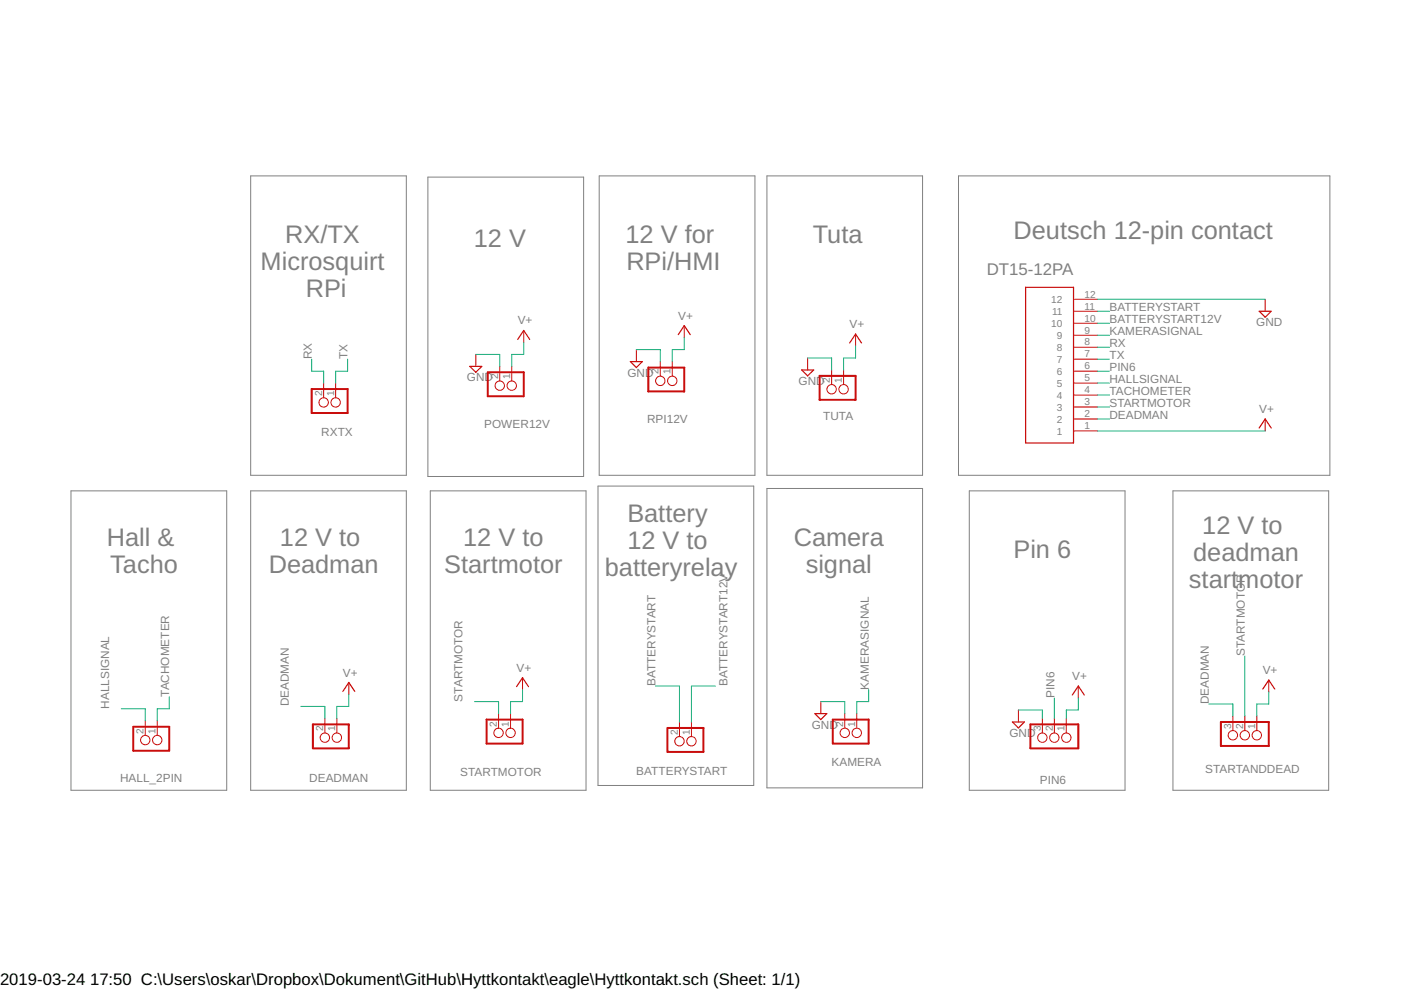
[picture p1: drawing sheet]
<?xml version="1.0" encoding="utf-8"?>
<!DOCTYPE eagle SYSTEM "eagle.dtd">
<eagle version="9.3.2">
<drawing>
<settings>
<setting alwaysvectorfont="no"/>
<setting verticaltext="up"/>
</settings>
<grid distance="0.1" unitdist="inch" unit="inch" style="lines" multiple="1" display="yes" altdistance="0.01" altunitdist="inch" altunit="inch"/>
<schematic xreflabel="%F%N/%S.%C%R" xrefpart="/%S.%C%R">
<libraries>
<library name="DT15-12PA">
<symbols>
<symbol name="DT15-12PA">
<wire x1="-5.08" y1="17.78" x2="-5.08" y2="-15.24" width="0.254" layer="94"/>
<wire x1="-5.08" y1="-15.24" x2="5.08" y2="-15.24" width="0.254" layer="94"/>
<wire x1="5.08" y1="-15.24" x2="5.08" y2="17.78" width="0.254" layer="94"/>
<wire x1="5.08" y1="17.78" x2="-5.08" y2="17.78" width="0.254" layer="94"/>
<text x="-5.08743125" y="20.3497" size="2.543709375" layer="95">&gt;NAME</text>
<text x="-5.08603125" y="-20.3441" size="2.543009375" layer="96">&gt;VALUE</text>
<pin name="1" x="-10.16" y="15.24" length="middle" direction="pas"/>
<pin name="2" x="-10.16" y="12.7" length="middle" direction="pas"/>
<pin name="3" x="-10.16" y="10.16" length="middle" direction="pas"/>
<pin name="4" x="-10.16" y="7.62" length="middle" direction="pas"/>
<pin name="5" x="-10.16" y="5.08" length="middle" direction="pas"/>
<pin name="6" x="-10.16" y="2.54" length="middle" direction="pas"/>
<pin name="7" x="-10.16" y="0" length="middle" direction="pas"/>
<pin name="8" x="-10.16" y="-2.54" length="middle" direction="pas"/>
<pin name="9" x="-10.16" y="-5.08" length="middle" direction="pas"/>
<pin name="10" x="-10.16" y="-7.62" length="middle" direction="pas"/>
<pin name="11" x="-10.16" y="-10.16" length="middle" direction="pas"/>
<pin name="12" x="-10.16" y="-12.7" length="middle" direction="pas"/>
</symbol>
</symbols>
<devicesets>
<deviceset name="DT15-12PA" prefix="J">
<gates>
<gate name="G$1" symbol="DT15-12PA" x="0" y="0"/>
</gates>
<devices>
<device name="" package="TE_DT15-12PA">
<connects>
<connect gate="G$1" pin="1" pad="1"/>
<connect gate="G$1" pin="10" pad="10"/>
<connect gate="G$1" pin="11" pad="11"/>
<connect gate="G$1" pin="12" pad="12"/>
<connect gate="G$1" pin="2" pad="2"/>
<connect gate="G$1" pin="3" pad="3"/>
<connect gate="G$1" pin="4" pad="4"/>
<connect gate="G$1" pin="5" pad="5"/>
<connect gate="G$1" pin="6" pad="6"/>
<connect gate="G$1" pin="7" pad="7"/>
<connect gate="G$1" pin="8" pad="8"/>
<connect gate="G$1" pin="9" pad="9"/>
</connects>
<technologies>
<technology name="">
<attribute name="AVAILABILITY" value="In stock"/>
<attribute name="DESCRIPTION" value="DEUTSCH Automotive; DT RECP ASM  "/>
<attribute name="MF" value="TE Connectivity"/>
<attribute name="MPN" value="DT15-12PA"/>
<attribute name="PACKAGE" value=""/>
<attribute name="PARTREV" value="C3"/>
<attribute name="STANDARD" value="Manufacturer recommendation"/>
</technology>
</technologies>
</device>
</devices>
</deviceset>
</devicesets>
</library>
<library name="supply2">
<symbols>
<symbol name="V+">
<wire x1="1.27" y1="-1.905" x2="0" y2="0" width="0.254" layer="94"/>
<wire x1="0" y1="0" x2="-1.27" y2="-1.905" width="0.254" layer="94"/>
<text x="-1.27" y="1.27" size="1.778" layer="96">&gt;VALUE</text>
<pin name="V+" x="0" y="-2.54" visible="off" length="short" direction="sup" rot="R90"/>
</symbol>
<symbol name="GND">
<wire x1="-1.27" y1="0" x2="1.27" y2="0" width="0.254" layer="94"/>
<wire x1="1.27" y1="0" x2="0" y2="-1.27" width="0.254" layer="94"/>
<wire x1="0" y1="-1.27" x2="-1.27" y2="0" width="0.254" layer="94"/>
<text x="-1.905" y="-3.175" size="1.778" layer="96">&gt;VALUE</text>
<pin name="GND" x="0" y="2.54" visible="off" length="short" direction="sup" rot="R270"/>
</symbol>
</symbols>
<devicesets>
<deviceset name="V+" prefix="SUPPLY">
<gates>
<gate name="1" symbol="V+" x="0" y="0"/>
</gates>
<devices>
<device name="">
<technologies>
<technology name=""/>
</technologies>
</device>
</devices>
</deviceset>
<deviceset name="GND" prefix="SUPPLY">
<gates>
<gate name="GND" symbol="GND" x="0" y="0"/>
</gates>
<devices>
<device name="">
<technologies>
<technology name=""/>
</technologies>
</device>
</devices>
</deviceset>
</devicesets>
</library>
<library name="CASE-JST">
<symbols>
<symbol name="PINHD2">
<wire x1="-3.81" y1="-2.54" x2="1.27" y2="-2.54" width="0.4064" layer="94"/>
<wire x1="1.27" y1="-2.54" x2="1.27" y2="5.08" width="0.4064" layer="94"/>
<wire x1="1.27" y1="5.08" x2="-3.81" y2="5.08" width="0.4064" layer="94"/>
<wire x1="-3.81" y1="5.08" x2="-3.81" y2="-2.54" width="0.4064" layer="94"/>
<text x="-6.35" y="5.715" size="1.778" layer="95">&gt;NAME</text>
<text x="-6.35" y="-5.08" size="1.778" layer="96">&gt;VALUE</text>
<pin name="1" x="-5.08" y="2.54" visible="pad" length="middle" direction="pas" function="dot"/>
<pin name="2" x="-5.08" y="0" visible="pad" length="middle" direction="pas" function="dot"/>
</symbol>
<symbol name="PINHD3">
<wire x1="-3.81" y1="-5.08" x2="1.27" y2="-5.08" width="0.4064" layer="94"/>
<wire x1="1.27" y1="-5.08" x2="1.27" y2="5.08" width="0.4064" layer="94"/>
<wire x1="1.27" y1="5.08" x2="-3.81" y2="5.08" width="0.4064" layer="94"/>
<wire x1="-3.81" y1="5.08" x2="-3.81" y2="-5.08" width="0.4064" layer="94"/>
<text x="-6.35" y="5.715" size="1.778" layer="95">&gt;NAME</text>
<text x="-6.35" y="-7.62" size="1.778" layer="96">&gt;VALUE</text>
<pin name="1" x="-5.08" y="2.54" visible="pad" length="middle" direction="pas" function="dot"/>
<pin name="2" x="-5.08" y="0" visible="pad" length="middle" direction="pas" function="dot"/>
<pin name="3" x="-5.08" y="-2.54" visible="pad" length="middle" direction="pas" function="dot"/>
</symbol>
</symbols>
<devicesets>
<deviceset name="EH_B2B-EH" prefix="CON">
<gates>
<gate name="G$1" symbol="PINHD2" x="1.016" y="-1.27"/>
</gates>
<devices>
<device name="" package="B2B-EH">
<connects>
<connect gate="G$1" pin="1" pad="1"/>
<connect gate="G$1" pin="2" pad="2"/>
</connects>
<package3dinstances>
<package3dinstance package3d_urn="urn:adsk.eagle:package:5644950/1"/>
</package3dinstances>
<technologies>
<technology name=""/>
</technologies>
</device>
</devices>
</deviceset>
<deviceset name="EH_B3B-EH" prefix="CON">
<gates>
<gate name="G$1" symbol="PINHD3" x="1.016" y="0"/>
</gates>
<devices>
<device name="" package="B3B-EH">
<connects>
<connect gate="G$1" pin="1" pad="1"/>
<connect gate="G$1" pin="2" pad="2"/>
<connect gate="G$1" pin="3" pad="3"/>
</connects>
<package3dinstances>
<package3dinstance package3d_urn="urn:adsk.eagle:package:5644951/1"/>
</package3dinstances>
<technologies>
<technology name=""/>
</technologies>
</device>
</devices>
</deviceset>
</devicesets>
</library>
</libraries>
<attributes>
</attributes>
<variantdefs>
</variantdefs>
<classes>
<class number="0" name="default" width="1.27" drill="0.762">
<clearance class="0" value="0.381"/>
</class>
</classes>
<parts>
<part name="J1" library="DT15-12PA" deviceset="DT15-12PA" device=""/>
<part name="BATTERYSTART" library="CASE-JST" deviceset="EH_B2B-EH" device="" package3d_urn="urn:adsk.eagle:package:5644950/1"/>
<part name="STARTMOTOR" library="CASE-JST" deviceset="EH_B2B-EH" device="" package3d_urn="urn:adsk.eagle:package:5644950/1"/>
<part name="SUPPLY11" library="supply2" deviceset="V+" device=""/>
<part name="DEADMAN" library="CASE-JST" deviceset="EH_B2B-EH" device="" package3d_urn="urn:adsk.eagle:package:5644950/1"/>
<part name="SUPPLY12" library="supply2" deviceset="V+" device=""/>
<part name="HALL_2PIN" library="CASE-JST" deviceset="EH_B2B-EH" device="" package3d_urn="urn:adsk.eagle:package:5644950/1"/>
<part name="STARTANDDEAD" library="CASE-JST" deviceset="EH_B3B-EH" device="" package3d_urn="urn:adsk.eagle:package:5644951/1"/>
<part name="SUPPLY13" library="supply2" deviceset="V+" device=""/>
<part name="SUPPLY2" library="supply2" deviceset="V+" device=""/>
<part name="SUPPLY1" library="supply2" deviceset="GND" device=""/>
<part name="POWER12V" library="CASE-JST" deviceset="EH_B2B-EH" device="" package3d_urn="urn:adsk.eagle:package:5644950/1"/>
<part name="RPI12V" library="CASE-JST" deviceset="EH_B2B-EH" device="" package3d_urn="urn:adsk.eagle:package:5644950/1"/>
<part name="SUPPLY3" library="supply2" deviceset="V+" device=""/>
<part name="SUPPLY4" library="supply2" deviceset="V+" device=""/>
<part name="SUPPLY5" library="supply2" deviceset="GND" device=""/>
<part name="SUPPLY6" library="supply2" deviceset="GND" device=""/>
<part name="KAMERA" library="CASE-JST" deviceset="EH_B2B-EH" device="" package3d_urn="urn:adsk.eagle:package:5644950/1"/>
<part name="SUPPLY8" library="supply2" deviceset="GND" device=""/>
<part name="RXTX" library="CASE-JST" deviceset="EH_B2B-EH" device="" package3d_urn="urn:adsk.eagle:package:5644950/1"/>
<part name="TUTA" library="CASE-JST" deviceset="EH_B2B-EH" device="" package3d_urn="urn:adsk.eagle:package:5644950/1"/>
<part name="SUPPLY7" library="supply2" deviceset="V+" device=""/>
<part name="SUPPLY9" library="supply2" deviceset="GND" device=""/>
<part name="PIN6" library="CASE-JST" deviceset="EH_B3B-EH" device="" package3d_urn="urn:adsk.eagle:package:5644951/1"/>
<part name="SUPPLY10" library="supply2" deviceset="GND" device=""/>
<part name="SUPPLY14" library="supply2" deviceset="V+" device=""/>
</parts>
<sheets>
<sheet>
<plain>
<text x="-28.956" y="57.658" size="3.81" layer="97">Deutsch 12-pin contact </text>
<wire x1="-40.64" y1="7.62" x2="38.1" y2="7.62" width="0.1524" layer="97"/>
<wire x1="38.1" y1="7.62" x2="38.1" y2="71.12" width="0.1524" layer="97"/>
<wire x1="38.1" y1="71.12" x2="-40.64" y2="71.12" width="0.1524" layer="97"/>
<wire x1="-40.64" y1="71.12" x2="-40.64" y2="7.62" width="0.1524" layer="97"/>
<text x="-65.532" y="60.706" size="3.81" layer="97" align="top-center">Tuta </text>
<text x="-101.092" y="60.706" size="3.81" layer="97" align="top-center">12 V for 
RPi/HMI</text>
<text x="-137.16" y="59.944" size="3.81" layer="97" align="top-center">12 V </text>
<text x="-174.752" y="60.706" size="3.81" layer="97" align="top-center">RX/TX 
Microsquirt 
RPi</text>
<wire x1="-48.26" y1="7.62" x2="-48.26" y2="71.12" width="0.1524" layer="97"/>
<wire x1="-48.26" y1="71.12" x2="-81.28" y2="71.12" width="0.1524" layer="97"/>
<wire x1="-81.28" y1="71.12" x2="-81.28" y2="7.62" width="0.1524" layer="97"/>
<wire x1="-81.28" y1="7.62" x2="-48.26" y2="7.62" width="0.1524" layer="97"/>
<wire x1="-83.82" y1="7.62" x2="-83.82" y2="71.12" width="0.1524" layer="97"/>
<wire x1="-83.82" y1="71.12" x2="-116.84" y2="71.12" width="0.1524" layer="97"/>
<wire x1="-116.84" y1="71.12" x2="-116.84" y2="7.62" width="0.1524" layer="97"/>
<wire x1="-116.84" y1="7.62" x2="-83.82" y2="7.62" width="0.1524" layer="97"/>
<wire x1="-120.142" y1="7.366" x2="-120.142" y2="70.866" width="0.1524" layer="97"/>
<wire x1="-120.142" y1="70.866" x2="-153.162" y2="70.866" width="0.1524" layer="97"/>
<wire x1="-153.162" y1="70.866" x2="-153.162" y2="7.366" width="0.1524" layer="97"/>
<wire x1="-153.162" y1="7.366" x2="-120.142" y2="7.366" width="0.1524" layer="97"/>
<wire x1="-157.734" y1="7.62" x2="-157.734" y2="71.12" width="0.1524" layer="97"/>
<wire x1="-157.734" y1="71.12" x2="-190.754" y2="71.12" width="0.1524" layer="97"/>
<wire x1="-190.754" y1="71.12" x2="-190.754" y2="7.62" width="0.1524" layer="97"/>
<wire x1="-190.754" y1="7.62" x2="-157.734" y2="7.62" width="0.1524" layer="97"/>
<wire x1="-48.26" y1="-58.674" x2="-48.26" y2="4.826" width="0.1524" layer="97"/>
<wire x1="-48.26" y1="4.826" x2="-81.28" y2="4.826" width="0.1524" layer="97"/>
<wire x1="-81.28" y1="4.826" x2="-81.28" y2="-58.674" width="0.1524" layer="97"/>
<wire x1="-81.28" y1="-58.674" x2="-48.26" y2="-58.674" width="0.1524" layer="97"/>
<wire x1="-84.074" y1="-58.166" x2="-84.074" y2="5.334" width="0.1524" layer="97"/>
<wire x1="-84.074" y1="5.334" x2="-117.094" y2="5.334" width="0.1524" layer="97"/>
<wire x1="-117.094" y1="5.334" x2="-117.094" y2="-58.166" width="0.1524" layer="97"/>
<wire x1="-117.094" y1="-58.166" x2="-84.074" y2="-58.166" width="0.1524" layer="97"/>
<wire x1="-119.634" y1="-59.182" x2="-119.634" y2="4.318" width="0.1524" layer="97"/>
<wire x1="-119.634" y1="4.318" x2="-152.654" y2="4.318" width="0.1524" layer="97"/>
<wire x1="-152.654" y1="4.318" x2="-152.654" y2="-59.182" width="0.1524" layer="97"/>
<wire x1="-152.654" y1="-59.182" x2="-119.634" y2="-59.182" width="0.1524" layer="97"/>
<wire x1="-157.734" y1="-59.182" x2="-157.734" y2="4.318" width="0.1524" layer="97"/>
<wire x1="-157.734" y1="4.318" x2="-190.754" y2="4.318" width="0.1524" layer="97"/>
<wire x1="-190.754" y1="4.318" x2="-190.754" y2="-59.182" width="0.1524" layer="97"/>
<wire x1="-190.754" y1="-59.182" x2="-157.734" y2="-59.182" width="0.1524" layer="97"/>
<wire x1="-195.834" y1="-59.182" x2="-195.834" y2="4.318" width="0.1524" layer="97"/>
<wire x1="-195.834" y1="4.318" x2="-228.854" y2="4.318" width="0.1524" layer="97"/>
<wire x1="-228.854" y1="4.318" x2="-228.854" y2="-59.182" width="0.1524" layer="97"/>
<wire x1="-228.854" y1="-59.182" x2="-195.834" y2="-59.182" width="0.1524" layer="97"/>
<wire x1="-5.334" y1="-59.182" x2="-5.334" y2="4.318" width="0.1524" layer="97"/>
<wire x1="-5.334" y1="4.318" x2="-38.354" y2="4.318" width="0.1524" layer="97"/>
<wire x1="-38.354" y1="4.318" x2="-38.354" y2="-59.182" width="0.1524" layer="97"/>
<wire x1="-38.354" y1="-59.182" x2="-5.334" y2="-59.182" width="0.1524" layer="97"/>
<wire x1="37.846" y1="-59.182" x2="37.846" y2="4.318" width="0.1524" layer="97"/>
<wire x1="37.846" y1="4.318" x2="4.826" y2="4.318" width="0.1524" layer="97"/>
<wire x1="4.826" y1="4.318" x2="4.826" y2="-59.182" width="0.1524" layer="97"/>
<wire x1="4.826" y1="-59.182" x2="37.846" y2="-59.182" width="0.1524" layer="97"/>
<text x="-213.36" y="-3.556" size="3.81" layer="97" align="top-center">Hall &amp; 
Tacho</text>
<text x="-175.26" y="-3.556" size="3.81" layer="97" align="top-center">12 V to 
Deadman</text>
<text x="-137.16" y="-3.556" size="3.81" layer="97" align="top-center">12 V to
Startmotor</text>
<text x="-101.6" y="1.524" size="3.81" layer="97" align="top-center">Battery 
12 V to 
batteryrelay</text>
<text x="-66.04" y="-3.556" size="3.81" layer="97" align="top-center">Camera
signal</text>
<text x="-22.86" y="-6.096" size="3.81" layer="97" align="top-center">Pin 6</text>
<text x="20.32" y="-1.016" size="3.81" layer="97" align="top-center">12 V to 
deadman
startmotor</text>
</plain>
<instances>
<instance part="J1" gate="G$1" x="-21.336" y="32.258" smashed="yes" rot="R180">
<attribute name="VALUE" x="-16.24996875" y="52.6021" size="2.543009375" layer="96" rot="R180"/>
</instance>
<instance part="BATTERYSTART" gate="G$1" x="-99.822" y="-49.784" smashed="yes" rot="R270">
<attribute name="NAME" x="-108.966" y="-56.007" size="1.778" layer="95"/>
</instance>
<instance part="STARTMOTOR" gate="G$1" x="-138.176" y="-48.006" smashed="yes" rot="R270">
<attribute name="NAME" x="-146.304" y="-56.261" size="1.778" layer="95"/>
</instance>
<instance part="SUPPLY11" gate="1" x="-133.096" y="-35.306" smashed="yes">
<attribute name="VALUE" x="-134.366" y="-34.036" size="1.778" layer="96"/>
</instance>
<instance part="DEADMAN" gate="G$1" x="-175.006" y="-49.022" smashed="yes" rot="R270">
<attribute name="NAME" x="-178.308" y="-57.531" size="1.778" layer="95"/>
</instance>
<instance part="SUPPLY12" gate="1" x="-169.926" y="-36.322" smashed="yes">
<attribute name="VALUE" x="-171.196" y="-35.052" size="1.778" layer="96"/>
</instance>
<instance part="HALL_2PIN" gate="G$1" x="-213.106" y="-49.53" smashed="yes" rot="R270">
<attribute name="NAME" x="-218.44" y="-57.531" size="1.778" layer="95"/>
</instance>
<instance part="STARTANDDEAD" gate="G$1" x="20.066" y="-48.514" smashed="yes" rot="R270">
<attribute name="NAME" x="11.684" y="-55.499" size="1.778" layer="95"/>
</instance>
<instance part="SUPPLY13" gate="1" x="25.146" y="-35.814" smashed="yes">
<attribute name="VALUE" x="23.876" y="-34.544" size="1.778" layer="96"/>
</instance>
<instance part="SUPPLY2" gate="1" x="24.384" y="19.558" smashed="yes">
<attribute name="VALUE" x="23.114" y="20.828" size="1.778" layer="96"/>
</instance>
<instance part="SUPPLY1" gate="GND" x="24.384" y="42.418" smashed="yes">
<attribute name="VALUE" x="22.479" y="39.243" size="1.778" layer="96"/>
</instance>
<instance part="POWER12V" gate="G$1" x="-137.922" y="25.654" smashed="yes" rot="R270">
<attribute name="NAME" x="-141.224" y="17.653" size="1.778" layer="95"/>
</instance>
<instance part="RPI12V" gate="G$1" x="-103.886" y="26.67" smashed="yes" rot="R270">
<attribute name="NAME" x="-106.68" y="18.669" size="1.778" layer="95"/>
</instance>
<instance part="SUPPLY3" gate="1" x="-98.806" y="39.37" smashed="yes">
<attribute name="VALUE" x="-100.076" y="40.64" size="1.778" layer="96"/>
</instance>
<instance part="SUPPLY4" gate="1" x="-132.842" y="38.354" smashed="yes">
<attribute name="VALUE" x="-134.112" y="39.624" size="1.778" layer="96"/>
</instance>
<instance part="SUPPLY5" gate="GND" x="-143.002" y="30.734" smashed="yes">
<attribute name="VALUE" x="-144.907" y="27.559" size="1.778" layer="96"/>
</instance>
<instance part="SUPPLY6" gate="GND" x="-108.966" y="31.75" smashed="yes">
<attribute name="VALUE" x="-110.871" y="28.575" size="1.778" layer="96"/>
</instance>
<instance part="KAMERA" gate="G$1" x="-64.77" y="-48.006" smashed="yes" rot="R270">
<attribute name="NAME" x="-67.564" y="-53.975" size="1.778" layer="95"/>
</instance>
<instance part="SUPPLY8" gate="GND" x="-69.85" y="-42.926" smashed="yes">
<attribute name="VALUE" x="-71.755" y="-46.101" size="1.778" layer="96"/>
</instance>
<instance part="RXTX" gate="G$1" x="-175.26" y="22.098" smashed="yes" rot="R270">
<attribute name="NAME" x="-175.768" y="15.875" size="1.778" layer="95"/>
</instance>
<instance part="TUTA" gate="G$1" x="-67.564" y="24.892" smashed="yes" rot="R270">
<attribute name="NAME" x="-69.342" y="19.431" size="1.778" layer="95"/>
</instance>
<instance part="SUPPLY7" gate="1" x="-62.484" y="37.592" smashed="yes">
<attribute name="VALUE" x="-63.754" y="38.862" size="1.778" layer="96"/>
</instance>
<instance part="SUPPLY9" gate="GND" x="-72.644" y="29.972" smashed="yes">
<attribute name="VALUE" x="-74.549" y="26.797" size="1.778" layer="96"/>
</instance>
<instance part="PIN6" gate="G$1" x="-20.32" y="-49.022" smashed="yes" rot="R270">
<attribute name="NAME" x="-23.368" y="-57.785" size="1.778" layer="95"/>
</instance>
<instance part="SUPPLY10" gate="GND" x="-27.94" y="-44.704" smashed="yes">
<attribute name="VALUE" x="-29.845" y="-47.879" size="1.778" layer="96"/>
</instance>
<instance part="SUPPLY14" gate="1" x="-15.24" y="-37.084" smashed="yes">
<attribute name="VALUE" x="-16.51" y="-35.814" size="1.778" layer="96"/>
</instance>
</instances>
<busses>
</busses>
<nets>
<net name="V+" class="0">
<segment>
<pinref part="STARTMOTOR" gate="G$1" pin="1"/>
<wire x1="-135.636" y1="-42.926" x2="-135.636" y2="-40.386" width="0.1524" layer="91"/>
<wire x1="-135.636" y1="-40.386" x2="-133.096" y2="-40.386" width="0.1524" layer="91"/>
<pinref part="SUPPLY11" gate="1" pin="V+"/>
<wire x1="-133.096" y1="-40.386" x2="-133.096" y2="-37.846" width="0.1524" layer="91"/>
</segment>
<segment>
<pinref part="DEADMAN" gate="G$1" pin="1"/>
<wire x1="-172.466" y1="-43.942" x2="-172.466" y2="-41.402" width="0.1524" layer="91"/>
<wire x1="-172.466" y1="-41.402" x2="-169.926" y2="-41.402" width="0.1524" layer="91"/>
<pinref part="SUPPLY12" gate="1" pin="V+"/>
<wire x1="-169.926" y1="-41.402" x2="-169.926" y2="-38.862" width="0.1524" layer="91"/>
</segment>
<segment>
<pinref part="STARTANDDEAD" gate="G$1" pin="1"/>
<wire x1="22.606" y1="-43.434" x2="22.606" y2="-40.894" width="0.1524" layer="91"/>
<wire x1="22.606" y1="-40.894" x2="25.146" y2="-40.894" width="0.1524" layer="91"/>
<pinref part="SUPPLY13" gate="1" pin="V+"/>
<wire x1="25.146" y1="-40.894" x2="25.146" y2="-38.354" width="0.1524" layer="91"/>
</segment>
<segment>
<pinref part="J1" gate="G$1" pin="1"/>
<wire x1="-11.176" y1="17.018" x2="24.384" y2="17.018" width="0.1524" layer="91"/>
<pinref part="SUPPLY2" gate="1" pin="V+"/>
</segment>
<segment>
<pinref part="RPI12V" gate="G$1" pin="1"/>
<wire x1="-101.346" y1="31.75" x2="-101.346" y2="34.29" width="0.1524" layer="91"/>
<wire x1="-101.346" y1="34.29" x2="-98.806" y2="34.29" width="0.1524" layer="91"/>
<wire x1="-98.806" y1="34.29" x2="-98.806" y2="36.83" width="0.1524" layer="91"/>
<pinref part="SUPPLY3" gate="1" pin="V+"/>
</segment>
<segment>
<pinref part="POWER12V" gate="G$1" pin="1"/>
<wire x1="-135.382" y1="30.734" x2="-135.382" y2="33.274" width="0.1524" layer="91"/>
<wire x1="-135.382" y1="33.274" x2="-132.842" y2="33.274" width="0.1524" layer="91"/>
<wire x1="-132.842" y1="33.274" x2="-132.842" y2="35.814" width="0.1524" layer="91"/>
<pinref part="SUPPLY4" gate="1" pin="V+"/>
</segment>
<segment>
<pinref part="TUTA" gate="G$1" pin="1"/>
<wire x1="-65.024" y1="29.972" x2="-65.024" y2="32.512" width="0.1524" layer="91"/>
<wire x1="-65.024" y1="32.512" x2="-62.484" y2="32.512" width="0.1524" layer="91"/>
<wire x1="-62.484" y1="32.512" x2="-62.484" y2="35.052" width="0.1524" layer="91"/>
<pinref part="SUPPLY7" gate="1" pin="V+"/>
</segment>
<segment>
<pinref part="SUPPLY14" gate="1" pin="V+"/>
<wire x1="-15.24" y1="-39.624" x2="-15.24" y2="-42.164" width="0.1524" layer="91"/>
<wire x1="-15.24" y1="-42.164" x2="-17.78" y2="-42.164" width="0.1524" layer="91"/>
<pinref part="PIN6" gate="G$1" pin="1"/>
<wire x1="-17.78" y1="-42.164" x2="-17.78" y2="-43.942" width="0.1524" layer="91"/>
</segment>
</net>
<net name="STARTMOTOR" class="0">
<segment>
<pinref part="STARTMOTOR" gate="G$1" pin="2"/>
<wire x1="-138.176" y1="-42.926" x2="-138.176" y2="-40.386" width="0.1524" layer="91"/>
<wire x1="-138.176" y1="-40.386" x2="-143.256" y2="-40.386" width="0.1524" layer="91"/>
<label x="-145.796" y="-40.386" size="1.778" layer="95" rot="R90"/>
</segment>
<segment>
<pinref part="STARTANDDEAD" gate="G$1" pin="2"/>
<wire x1="20.066" y1="-43.434" x2="20.066" y2="-30.734" width="0.1524" layer="91"/>
<label x="20.066" y="-30.734" size="1.778" layer="95" rot="R90"/>
</segment>
<segment>
<pinref part="J1" gate="G$1" pin="3"/>
<wire x1="-11.176" y1="22.098" x2="-8.636" y2="22.098" width="0.1524" layer="91"/>
<label x="-8.636" y="22.098" size="1.778" layer="95"/>
</segment>
</net>
<net name="DEADMAN" class="0">
<segment>
<pinref part="DEADMAN" gate="G$1" pin="2"/>
<wire x1="-175.006" y1="-43.942" x2="-175.006" y2="-41.402" width="0.1524" layer="91"/>
<wire x1="-175.006" y1="-41.402" x2="-180.086" y2="-41.402" width="0.1524" layer="91"/>
<label x="-182.626" y="-41.402" size="1.778" layer="95" rot="R90"/>
</segment>
<segment>
<pinref part="STARTANDDEAD" gate="G$1" pin="3"/>
<wire x1="17.526" y1="-43.434" x2="17.526" y2="-40.894" width="0.1524" layer="91"/>
<wire x1="17.526" y1="-40.894" x2="12.446" y2="-40.894" width="0.1524" layer="91"/>
<label x="12.446" y="-40.894" size="1.778" layer="95" rot="R90"/>
</segment>
<segment>
<pinref part="J1" gate="G$1" pin="2"/>
<wire x1="-11.176" y1="19.558" x2="-8.636" y2="19.558" width="0.1524" layer="91"/>
<label x="-8.636" y="19.558" size="1.778" layer="95"/>
</segment>
</net>
<net name="HALLSIGNAL" class="0">
<segment>
<pinref part="J1" gate="G$1" pin="5"/>
<wire x1="-11.176" y1="27.178" x2="-8.636" y2="27.178" width="0.1524" layer="91"/>
<label x="-8.636" y="27.178" size="1.778" layer="95"/>
</segment>
<segment>
<pinref part="HALL_2PIN" gate="G$1" pin="2"/>
<wire x1="-213.106" y1="-44.45" x2="-213.106" y2="-41.91" width="0.1524" layer="91"/>
<wire x1="-213.106" y1="-41.91" x2="-218.186" y2="-41.91" width="0.1524" layer="91"/>
<label x="-220.726" y="-41.91" size="1.778" layer="95" rot="R90"/>
</segment>
</net>
<net name="GND" class="0">
<segment>
<pinref part="RPI12V" gate="G$1" pin="2"/>
<wire x1="-103.886" y1="31.75" x2="-103.886" y2="34.29" width="0.1524" layer="91"/>
<pinref part="SUPPLY6" gate="GND" pin="GND"/>
<wire x1="-103.886" y1="34.29" x2="-108.966" y2="34.29" width="0.1524" layer="91"/>
</segment>
<segment>
<pinref part="POWER12V" gate="G$1" pin="2"/>
<wire x1="-137.922" y1="30.734" x2="-137.922" y2="33.274" width="0.1524" layer="91"/>
<pinref part="SUPPLY5" gate="GND" pin="GND"/>
<wire x1="-137.922" y1="33.274" x2="-143.002" y2="33.274" width="0.1524" layer="91"/>
</segment>
<segment>
<pinref part="J1" gate="G$1" pin="12"/>
<pinref part="SUPPLY1" gate="GND" pin="GND"/>
<wire x1="-11.176" y1="44.958" x2="24.384" y2="44.958" width="0.1524" layer="91"/>
</segment>
<segment>
<pinref part="KAMERA" gate="G$1" pin="2"/>
<wire x1="-64.77" y1="-42.926" x2="-64.77" y2="-40.386" width="0.1524" layer="91"/>
<wire x1="-64.77" y1="-40.386" x2="-69.85" y2="-40.386" width="0.1524" layer="91"/>
<pinref part="SUPPLY8" gate="GND" pin="GND"/>
</segment>
<segment>
<pinref part="TUTA" gate="G$1" pin="2"/>
<wire x1="-67.564" y1="29.972" x2="-67.564" y2="32.512" width="0.1524" layer="91"/>
<pinref part="SUPPLY9" gate="GND" pin="GND"/>
<wire x1="-67.564" y1="32.512" x2="-72.644" y2="32.512" width="0.1524" layer="91"/>
</segment>
<segment>
<pinref part="PIN6" gate="G$1" pin="3"/>
<wire x1="-22.86" y1="-43.942" x2="-22.86" y2="-42.164" width="0.1524" layer="91"/>
<pinref part="SUPPLY10" gate="GND" pin="GND"/>
<wire x1="-22.86" y1="-42.164" x2="-27.94" y2="-42.164" width="0.1524" layer="91"/>
</segment>
</net>
<net name="TACHOMETER" class="0">
<segment>
<pinref part="J1" gate="G$1" pin="4"/>
<wire x1="-11.176" y1="24.638" x2="-8.636" y2="24.638" width="0.1524" layer="91"/>
<label x="-8.636" y="24.638" size="1.778" layer="95"/>
</segment>
<segment>
<pinref part="HALL_2PIN" gate="G$1" pin="1"/>
<wire x1="-210.566" y1="-44.45" x2="-210.566" y2="-41.91" width="0.1524" layer="91"/>
<wire x1="-210.566" y1="-41.91" x2="-208.026" y2="-41.91" width="0.1524" layer="91"/>
<wire x1="-208.026" y1="-41.91" x2="-208.026" y2="-39.37" width="0.1524" layer="91"/>
<label x="-208.026" y="-39.37" size="1.778" layer="95" rot="R90"/>
</segment>
</net>
<net name="BATTERYSTART" class="0">
<segment>
<pinref part="BATTERYSTART" gate="G$1" pin="2"/>
<wire x1="-99.822" y1="-44.704" x2="-99.822" y2="-37.084" width="0.1524" layer="91"/>
<wire x1="-99.822" y1="-37.084" x2="-104.902" y2="-37.084" width="0.1524" layer="91"/>
<label x="-104.902" y="-37.084" size="1.778" layer="95" rot="R90"/>
</segment>
<segment>
<pinref part="J1" gate="G$1" pin="11"/>
<wire x1="-11.176" y1="42.418" x2="-8.636" y2="42.418" width="0.1524" layer="91"/>
<label x="-8.636" y="42.418" size="1.778" layer="95"/>
</segment>
</net>
<net name="KAMERASIGNAL" class="0">
<segment>
<pinref part="J1" gate="G$1" pin="9"/>
<wire x1="-11.176" y1="37.338" x2="-8.636" y2="37.338" width="0.1524" layer="91"/>
<label x="-8.636" y="37.338" size="1.778" layer="95"/>
</segment>
<segment>
<pinref part="KAMERA" gate="G$1" pin="1"/>
<wire x1="-62.23" y1="-42.926" x2="-62.23" y2="-40.386" width="0.1524" layer="91"/>
<wire x1="-62.23" y1="-40.386" x2="-59.69" y2="-40.386" width="0.1524" layer="91"/>
<wire x1="-59.69" y1="-40.386" x2="-59.69" y2="-37.846" width="0.1524" layer="91"/>
<label x="-59.69" y="-37.846" size="1.778" layer="95" rot="R90"/>
</segment>
</net>
<net name="BATTERYSTART12V" class="0">
<segment>
<pinref part="BATTERYSTART" gate="G$1" pin="1"/>
<wire x1="-97.282" y1="-44.704" x2="-97.282" y2="-37.084" width="0.1524" layer="91"/>
<wire x1="-97.282" y1="-37.084" x2="-92.202" y2="-37.084" width="0.1524" layer="91"/>
<label x="-89.662" y="-37.084" size="1.778" layer="95" rot="R90"/>
</segment>
<segment>
<pinref part="J1" gate="G$1" pin="10"/>
<wire x1="-11.176" y1="39.878" x2="-8.636" y2="39.878" width="0.1524" layer="91"/>
<label x="-8.636" y="39.878" size="1.778" layer="95"/>
</segment>
</net>
<net name="RX" class="0">
<segment>
<pinref part="J1" gate="G$1" pin="8"/>
<wire x1="-11.176" y1="34.798" x2="-8.636" y2="34.798" width="0.1524" layer="91"/>
<label x="-8.636" y="34.798" size="1.778" layer="95"/>
</segment>
<segment>
<pinref part="RXTX" gate="G$1" pin="2"/>
<wire x1="-175.26" y1="27.178" x2="-175.26" y2="29.718" width="0.1524" layer="91"/>
<wire x1="-175.26" y1="29.718" x2="-177.8" y2="29.718" width="0.1524" layer="91"/>
<wire x1="-177.8" y1="29.718" x2="-177.8" y2="32.258" width="0.1524" layer="91"/>
<label x="-177.8" y="32.258" size="1.778" layer="95" rot="R90"/>
</segment>
</net>
<net name="TX" class="0">
<segment>
<pinref part="J1" gate="G$1" pin="7"/>
<wire x1="-11.176" y1="32.258" x2="-8.636" y2="32.258" width="0.1524" layer="91"/>
<label x="-8.636" y="32.258" size="1.778" layer="95"/>
</segment>
<segment>
<pinref part="RXTX" gate="G$1" pin="1"/>
<wire x1="-172.72" y1="27.178" x2="-172.72" y2="29.718" width="0.1524" layer="91"/>
<wire x1="-172.72" y1="29.718" x2="-170.18" y2="29.718" width="0.1524" layer="91"/>
<wire x1="-170.18" y1="29.718" x2="-170.18" y2="32.258" width="0.1524" layer="91"/>
<label x="-170.18" y="32.258" size="1.778" layer="95" rot="R90"/>
</segment>
</net>
<net name="PIN6" class="0">
<segment>
<pinref part="PIN6" gate="G$1" pin="2"/>
<wire x1="-20.32" y1="-43.942" x2="-20.32" y2="-39.624" width="0.1524" layer="91"/>
<label x="-20.32" y="-39.624" size="1.778" layer="95" rot="R90"/>
</segment>
<segment>
<pinref part="J1" gate="G$1" pin="6"/>
<wire x1="-11.176" y1="29.718" x2="-8.636" y2="29.718" width="0.1524" layer="91"/>
<label x="-8.636" y="29.718" size="1.778" layer="95"/>
</segment>
</net>
</nets>
</sheet>
</sheets>
</schematic>
</drawing>
<compatibility>
<note version="6.3" minversion="6.2.2" severity="warning">
Since Version 6.2.2 text objects can contain more than one line,
which will not be processed correctly with this version.
</note>
<note version="8.2" severity="warning">
Since Version 8.2, EAGLE supports online libraries. The ids
of those online libraries will not be understood (or retained)
with this version.
</note>
<note version="8.3" severity="warning">
Since Version 8.3, EAGLE supports URNs for individual library
assets (packages, symbols, and devices). The URNs of those assets
will not be understood (or retained) with this version.
</note>
<note version="8.3" severity="warning">
Since Version 8.3, EAGLE supports the association of 3D packages
with devices in libraries, schematics, and board files. Those 3D
packages will not be understood (or retained) with this version.
</note>
</compatibility>
</eagle>
